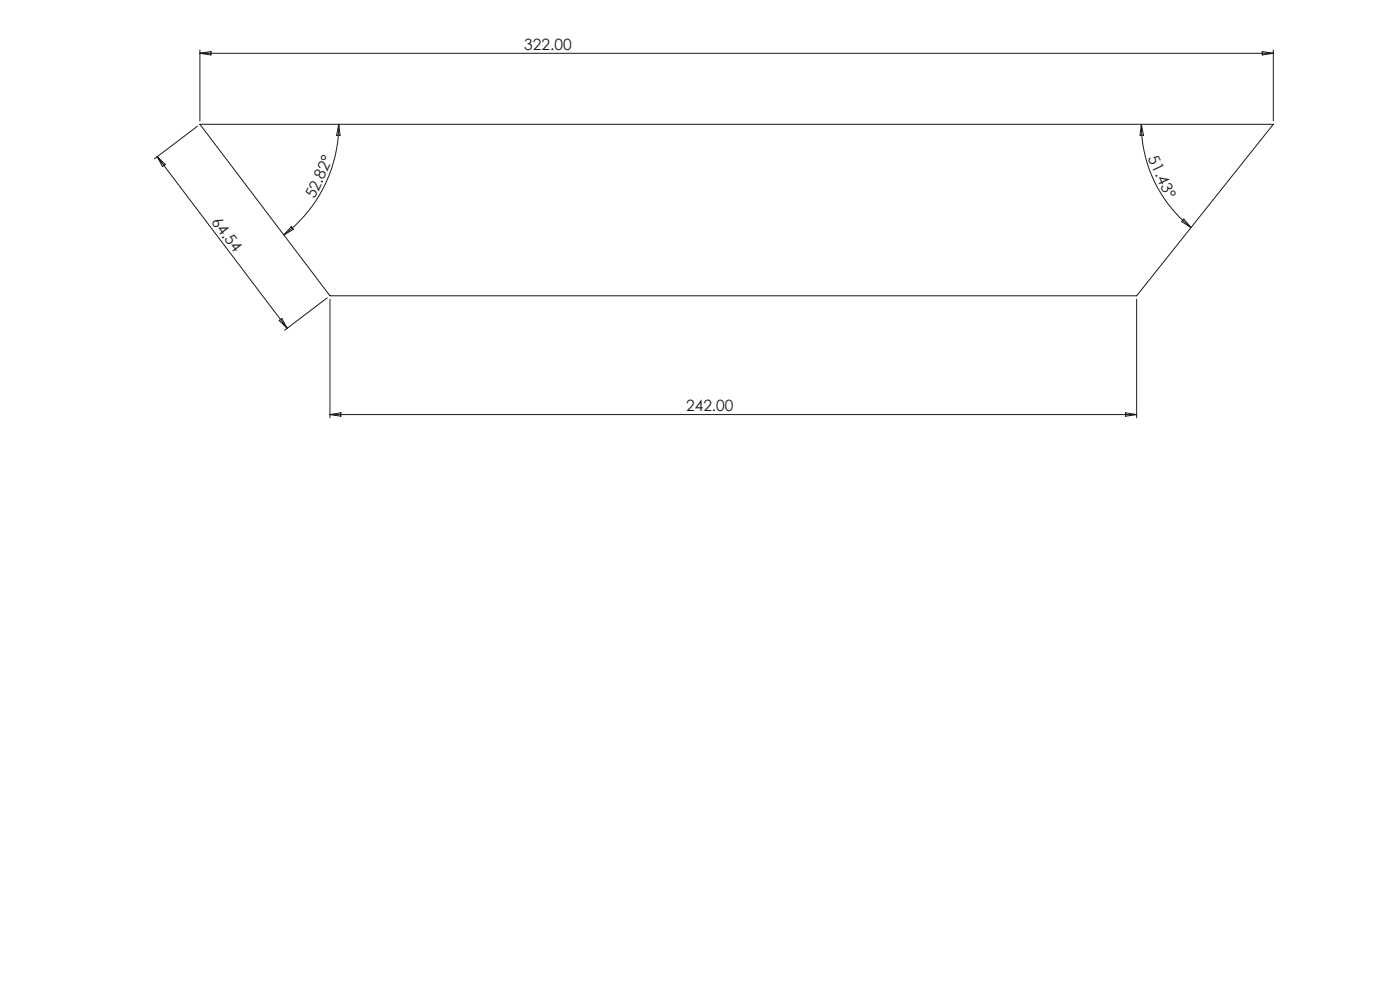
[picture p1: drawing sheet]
<svg xmlns="http://www.w3.org/2000/svg" width="420mm" height="297mm" viewBox="0 0 420 297" stroke-linecap="round" stroke-linejoin="round" font-family="sans-serif">
<g fill="none" stroke="#191924" stroke-width=".3">
<path d="M60 15v21.2M60 16h322M60 16l3.3-.6v1.1zM378.7 15.4l3.3 .6-3.3 .5zM382 15v21.2M59.2 37.8l-12.8 9.8M60 37.2h322l-41 51.4h-242zM101.6 37.2a41.5 41.5 0 0 1-16.4 33.2M101.6 37.2l.4 3.4-1-.1zM342.4 37.2a39.7 39.7 0 0 0 14.9 31M342.4 37.2l.6 3.3-1 .1zM47.2 47l38.9 51.4"/>
<path d="M47.2 47l2.4 2.3-.8 .6zM87.4 67.9l.6 .8-2.8 1.7zM355.1 65.6l2.2 2.6-2.8-1.8zM83.7 96.1l.9-.6 1.5 2.9zM98.2 89.2l-12.8 9.8M99 89.7v35.5M341 89.7v35.5M99 124.2h242M99 124.2l3.3-.5v1zM337.7 123.7l3.3 .5-3.3 .5z"/>
</g>
<g font-size="4.7" fill="#191924">
<text x="157.3" y="14.9">322.00</text>
<text x="344.2" y="47.5" transform="rotate(65 344.2 47.5)">51.43°</text>
<text x="94.5" y="59.8" transform="rotate(-66 94.5 59.8)">52.82°</text>
<text x="63.3" y="66.5" transform="rotate(53 63.3 66.5)">64.54</text>
<text x="205.8" y="123.2">242.00</text>
</g>
</svg>
